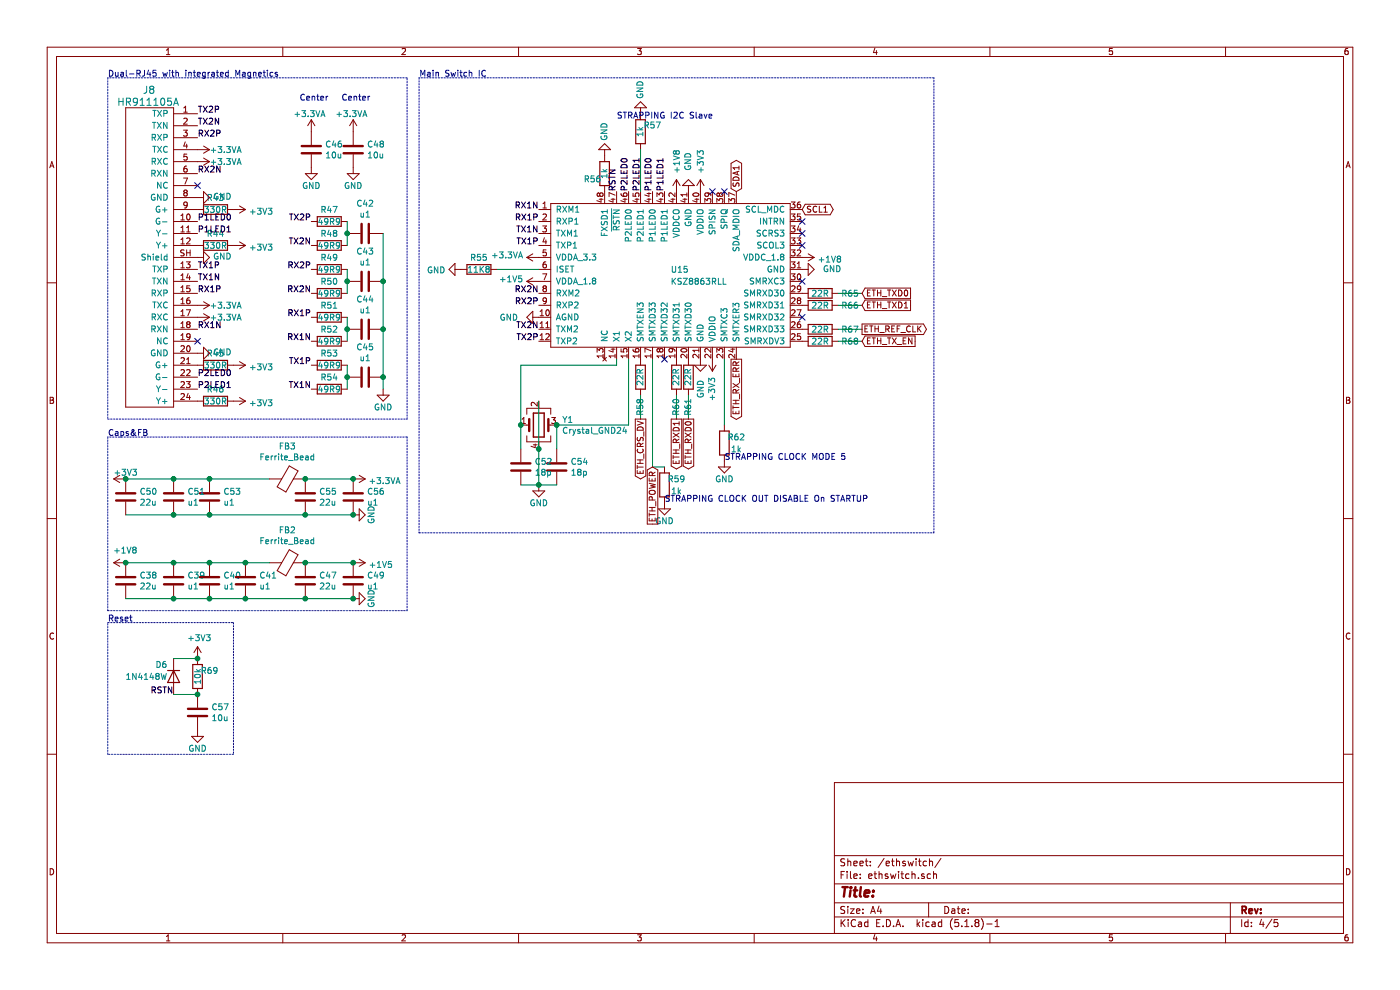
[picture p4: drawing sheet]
EESchema Schematic File Version 4
EELAYER 30 0
EELAYER END
$Descr A4 11693 8268
encoding utf-8
Sheet 4 5
Title ""
Date ""
Rev ""
Comp ""
Comment1 ""
Comment2 ""
Comment3 ""
Comment4 ""
$EndDescr
$Comp
L sensact:HR911105A J8
U 1 1
P 1250 1550
F 0 "J8" H 1200 2350 60  0000 L CNN
F 1 "HR911105A" H 1000 2250 60  0000 L CNN
F 2 "smopla:RJ45_Hanrun_HR911105Ax2" H 1250 1600 60  0001 C CNN
F 3 "" H 1250 1600 60  0001 C CNN
	1    1250 1550
	-1   0    0    -1  
$EndComp
$Comp
L smopla:KSZ8863RLL U?
U 1 1
P 5600 2300
AR Path="/5FA24968" Ref="U?"  Part="1" 
AR Path="/5FA2399C/5FA24968" Ref="U2"  Part="1" 
AR Path="/5F146D6B/5FA24968" Ref="U15"  Part="1" 
F 0 "U15" H 5600 2350 50  0000 L CNN
F 1 "KSZ8863RLL" H 5600 2250 50  0000 L CNN
F 2 "sensact:LQFP-48_7x7mm_P0.5mm_handsolder" H 5600 2300 50  0001 C CNN
F 3 "" H 5600 2300 50  0001 C CNN
	1    5600 2300
	1    0    0    -1  
$EndComp
$Comp
L Device:R R55
U 1 1
P 4000 2250
F 0 "R55" V 3900 2250 50  0000 C CNN
F 1 "11K8" V 4000 2250 50  0000 C CNN
F 2 "Resistor_SMD:R_0805_2012Metric_Pad1.15x1.40mm_HandSolder" V 3930 2250 50  0001 C CNN
F 3 "~" H 4000 2250 50  0001 C CNN
	1    4000 2250
	0    1    1    0   
$EndComp
$Comp
L power:GND #PWR0103
U 1 1
P 3850 2250
F 0 "#PWR0103" H 3850 2000 50  0001 C CNN
F 1 "GND" V 3855 2122 50  0000 R CNN
F 2 "" H 3850 2250 50  0001 C CNN
F 3 "" H 3850 2250 50  0001 C CNN
	1    3850 2250
	0    1    1    0   
$EndComp
Text Label 5250 1600 1    50   ~ 0
P2LED0
Text Label 5350 1600 1    50   ~ 0
P2LED1
Text Label 5450 1600 1    50   ~ 0
P1LED0
Text Label 5550 1600 1    50   ~ 0
P1LED1
Text Label 1650 3250 0    50   ~ 0
P2LED1
Text Label 1650 1850 0    50   ~ 0
P1LED0
Text Label 1650 1950 0    50   ~ 0
P1LED1
Text GLabel 7200 2750 2    50   Output ~ 0
ETH_REF_CLK
Text GLabel 5350 3500 3    50   Output ~ 0
ETH_CRS_DV
Text GLabel 5650 3500 3    50   Output ~ 0
ETH_RXD1
Text GLabel 5750 3500 3    50   Output ~ 0
ETH_RXD0
Text GLabel 7200 2850 2    50   Input ~ 0
ETH_TX_EN
Text GLabel 7200 2550 2    50   Input ~ 0
ETH_TXD1
Text GLabel 7200 2450 2    50   Input ~ 0
ETH_TXD0
Text GLabel 6150 3000 3    50   Output ~ 0
ETH_RX_ERR
Text GLabel 6700 1750 2    50   BiDi ~ 0
SCL1
Text GLabel 6150 1600 1    50   BiDi ~ 0
SDA1
NoConn ~ 6050 1600
NoConn ~ 5950 1600
NoConn ~ 6700 1850
Text GLabel 5450 3900 3    50   Input ~ 0
ETH_POWER
Text Label 1650 3150 0    50   ~ 0
P2LED0
$Comp
L Device:R R43
U 1 1
P 1800 1750
F 0 "R43" V 1700 1750 50  0000 C CNN
F 1 "330R" V 1800 1750 50  0000 C CNN
F 2 "Resistor_SMD:R_0805_2012Metric_Pad1.15x1.40mm_HandSolder" V 1730 1750 50  0001 C CNN
F 3 "~" H 1800 1750 50  0001 C CNN
	1    1800 1750
	0    1    1    0   
$EndComp
$Comp
L Device:R R44
U 1 1
P 1800 2050
F 0 "R44" V 1700 2050 50  0000 C CNN
F 1 "330R" V 1800 2050 50  0000 C CNN
F 2 "Resistor_SMD:R_0805_2012Metric_Pad1.15x1.40mm_HandSolder" V 1730 2050 50  0001 C CNN
F 3 "~" H 1800 2050 50  0001 C CNN
	1    1800 2050
	0    1    1    0   
$EndComp
$Comp
L Device:R R45
U 1 1
P 1800 3050
F 0 "R45" V 1700 3050 50  0000 C CNN
F 1 "330R" V 1800 3050 50  0000 C CNN
F 2 "Resistor_SMD:R_0805_2012Metric_Pad1.15x1.40mm_HandSolder" V 1730 3050 50  0001 C CNN
F 3 "~" H 1800 3050 50  0001 C CNN
	1    1800 3050
	0    1    1    0   
$EndComp
$Comp
L Device:R R46
U 1 1
P 1800 3350
F 0 "R46" V 1700 3350 50  0000 C CNN
F 1 "330R" V 1800 3350 50  0000 C CNN
F 2 "Resistor_SMD:R_0805_2012Metric_Pad1.15x1.40mm_HandSolder" V 1730 3350 50  0001 C CNN
F 3 "~" H 1800 3350 50  0001 C CNN
	1    1800 3350
	0    1    1    0   
$EndComp
$Comp
L power:+3V3 #PWR090
U 1 1
P 1950 1750
F 0 "#PWR090" H 1950 1600 50  0001 C CNN
F 1 "+3V3" V 1965 1878 50  0000 L CNN
F 2 "" H 1950 1750 50  0001 C CNN
F 3 "" H 1950 1750 50  0001 C CNN
	1    1950 1750
	0    1    1    0   
$EndComp
$Comp
L power:+3V3 #PWR091
U 1 1
P 1950 2050
F 0 "#PWR091" H 1950 1900 50  0001 C CNN
F 1 "+3V3" V 1965 2178 50  0000 L CNN
F 2 "" H 1950 2050 50  0001 C CNN
F 3 "" H 1950 2050 50  0001 C CNN
	1    1950 2050
	0    1    1    0   
$EndComp
$Comp
L power:+3V3 #PWR092
U 1 1
P 1950 3050
F 0 "#PWR092" H 1950 2900 50  0001 C CNN
F 1 "+3V3" V 1965 3178 50  0000 L CNN
F 2 "" H 1950 3050 50  0001 C CNN
F 3 "" H 1950 3050 50  0001 C CNN
	1    1950 3050
	0    1    1    0   
$EndComp
$Comp
L power:+3V3 #PWR093
U 1 1
P 1950 3350
F 0 "#PWR093" H 1950 3200 50  0001 C CNN
F 1 "+3V3" V 1965 3478 50  0000 L CNN
F 2 "" H 1950 3350 50  0001 C CNN
F 3 "" H 1950 3350 50  0001 C CNN
	1    1950 3350
	0    1    1    0   
$EndComp
Text Label 1650 2250 0    50   ~ 0
TX1P
Text Label 1650 2350 0    50   ~ 0
TX1N
Text Label 1650 2450 0    50   ~ 0
RX1P
Text Label 1650 2750 0    50   ~ 0
RX1N
$Comp
L Device:C C48
U 1 1
P 2950 1250
F 0 "C48" H 3065 1296 50  0000 L CNN
F 1 "10u" H 3065 1205 50  0000 L CNN
F 2 "Capacitor_SMD:C_0805_2012Metric_Pad1.18x1.45mm_HandSolder" H 2988 1100 50  0001 C CNN
F 3 "~" H 2950 1250 50  0001 C CNN
	1    2950 1250
	1    0    0    -1  
$EndComp
$Comp
L power:GND #PWR098
U 1 1
P 2950 1400
F 0 "#PWR098" H 2950 1150 50  0001 C CNN
F 1 "GND" H 2950 1250 50  0000 C CNN
F 2 "" H 2950 1400 50  0001 C CNN
F 3 "" H 2950 1400 50  0001 C CNN
	1    2950 1400
	1    0    0    -1  
$EndComp
Text Label 1650 950  0    50   ~ 0
TX2P
Text Label 1650 1050 0    50   ~ 0
TX2N
Text Label 1650 1150 0    50   ~ 0
RX2P
Text Label 1650 1450 0    50   ~ 0
RX2N
$Comp
L power:GND #PWR085
U 1 1
P 1650 1650
F 0 "#PWR085" H 1650 1400 50  0001 C CNN
F 1 "GND" V 1655 1522 50  0000 R CNN
F 2 "" H 1650 1650 50  0001 C CNN
F 3 "" H 1650 1650 50  0001 C CNN
	1    1650 1650
	0    -1   -1   0   
$EndComp
$Comp
L power:GND #PWR089
U 1 1
P 1650 2950
F 0 "#PWR089" H 1650 2700 50  0001 C CNN
F 1 "GND" V 1655 2822 50  0000 R CNN
F 2 "" H 1650 2950 50  0001 C CNN
F 3 "" H 1650 2950 50  0001 C CNN
	1    1650 2950
	0    -1   -1   0   
$EndComp
$Comp
L power:GND #PWR086
U 1 1
P 1650 2150
F 0 "#PWR086" H 1650 1900 50  0001 C CNN
F 1 "GND" V 1655 2022 50  0000 R CNN
F 2 "" H 1650 2150 50  0001 C CNN
F 3 "" H 1650 2150 50  0001 C CNN
	1    1650 2150
	0    -1   -1   0   
$EndComp
NoConn ~ 1650 2850
NoConn ~ 1650 1550
Text Notes 2850 850  0    50   ~ 0
Center
$Comp
L Device:R R59
U 1 1
P 5550 4050
F 0 "R59" H 5650 4100 50  0000 C CNN
F 1 "1k" H 5650 4000 50  0000 C CNN
F 2 "Resistor_SMD:R_0805_2012Metric_Pad1.15x1.40mm_HandSolder" V 5480 4050 50  0001 C CNN
F 3 "~" H 5550 4050 50  0001 C CNN
	1    5550 4050
	1    0    0    -1  
$EndComp
$Comp
L power:GND #PWR0110
U 1 1
P 5550 4200
F 0 "#PWR0110" H 5550 3950 50  0001 C CNN
F 1 "GND" H 5550 4050 50  0000 C CNN
F 2 "" H 5550 4200 50  0001 C CNN
F 3 "" H 5550 4200 50  0001 C CNN
	1    5550 4200
	1    0    0    -1  
$EndComp
Wire Wire Line
	5450 3000 5450 3900
Wire Wire Line
	5550 3900 5450 3900
NoConn ~ 5550 3000
$Comp
L Device:C C52
U 1 1
P 4350 3900
F 0 "C52" H 4465 3946 50  0000 L CNN
F 1 "18p" H 4465 3855 50  0000 L CNN
F 2 "Capacitor_SMD:C_0805_2012Metric_Pad1.18x1.45mm_HandSolder" H 4388 3750 50  0001 C CNN
F 3 "~" H 4350 3900 50  0001 C CNN
	1    4350 3900
	1    0    0    -1  
$EndComp
$Comp
L power:GND #PWR0107
U 1 1
P 4500 4050
F 0 "#PWR0107" H 4500 3800 50  0001 C CNN
F 1 "GND" H 4500 3900 50  0000 C CNN
F 2 "" H 4500 4050 50  0001 C CNN
F 3 "" H 4500 4050 50  0001 C CNN
	1    4500 4050
	1    0    0    -1  
$EndComp
Wire Wire Line
	4650 4050 4500 4050
Connection ~ 4500 4050
Wire Wire Line
	4500 4050 4350 4050
$Comp
L Device:C C57
U 1 1
P 1650 5950
F 0 "C57" H 1765 5996 50  0000 L CNN
F 1 "10u" H 1765 5905 50  0000 L CNN
F 2 "Capacitor_SMD:C_0805_2012Metric_Pad1.18x1.45mm_HandSolder" H 1688 5800 50  0001 C CNN
F 3 "~" H 1650 5950 50  0001 C CNN
	1    1650 5950
	1    0    0    -1  
$EndComp
$Comp
L Device:R R69
U 1 1
P 1650 5650
F 0 "R69" H 1750 5700 50  0000 C CNN
F 1 "10k" V 1650 5650 50  0000 C CNN
F 2 "Resistor_SMD:R_0805_2012Metric_Pad1.15x1.40mm_HandSolder" V 1580 5650 50  0001 C CNN
F 3 "~" H 1650 5650 50  0001 C CNN
	1    1650 5650
	1    0    0    -1  
$EndComp
$Comp
L Diode:1N4148W D6
U 1 1
P 1450 5650
F 0 "D6" V 1350 5600 50  0000 R CNN
F 1 "1N4148W" V 1450 5600 50  0000 R CNN
F 2 "Diode_SMD:D_SOD-123" H 1450 5475 50  0001 C CNN
F 3 "https://www.vishay.com/docs/85748/1n4148w.pdf" H 1450 5650 50  0001 C CNN
	1    1450 5650
	0    1    1    0   
$EndComp
$Comp
L power:+3V3 #PWR0123
U 1 1
P 1650 5500
F 0 "#PWR0123" H 1650 5350 50  0001 C CNN
F 1 "+3V3" H 1665 5673 50  0000 C CNN
F 2 "" H 1650 5500 50  0001 C CNN
F 3 "" H 1650 5500 50  0001 C CNN
	1    1650 5500
	1    0    0    -1  
$EndComp
Wire Wire Line
	1650 5500 1450 5500
Connection ~ 1650 5500
Wire Wire Line
	1450 5800 1650 5800
Connection ~ 1650 5800
$Comp
L power:GND #PWR0124
U 1 1
P 1650 6100
F 0 "#PWR0124" H 1650 5850 50  0001 C CNN
F 1 "GND" H 1650 5950 50  0000 C CNN
F 2 "" H 1650 6100 50  0001 C CNN
F 3 "" H 1650 6100 50  0001 C CNN
	1    1650 6100
	1    0    0    -1  
$EndComp
Text Label 1450 5800 2    50   ~ 0
RSTN
Text Label 5150 1600 1    50   ~ 0
RSTN
$Comp
L Device:R R47
U 1 1
P 2750 1850
F 0 "R47" V 2650 1850 50  0000 C CNN
F 1 "49R9" V 2750 1850 50  0000 C CNN
F 2 "Resistor_SMD:R_0805_2012Metric_Pad1.15x1.40mm_HandSolder" V 2680 1850 50  0001 C CNN
F 3 "~" H 2750 1850 50  0001 C CNN
	1    2750 1850
	0    1    1    0   
$EndComp
$Comp
L Device:R R48
U 1 1
P 2750 2050
F 0 "R48" V 2650 2050 50  0000 C CNN
F 1 "49R9" V 2750 2050 50  0000 C CNN
F 2 "Resistor_SMD:R_0805_2012Metric_Pad1.15x1.40mm_HandSolder" V 2680 2050 50  0001 C CNN
F 3 "~" H 2750 2050 50  0001 C CNN
	1    2750 2050
	0    1    1    0   
$EndComp
$Comp
L Device:R R49
U 1 1
P 2750 2250
F 0 "R49" V 2650 2250 50  0000 C CNN
F 1 "49R9" V 2750 2250 50  0000 C CNN
F 2 "Resistor_SMD:R_0805_2012Metric_Pad1.15x1.40mm_HandSolder" V 2680 2250 50  0001 C CNN
F 3 "~" H 2750 2250 50  0001 C CNN
	1    2750 2250
	0    1    1    0   
$EndComp
$Comp
L Device:R R50
U 1 1
P 2750 2450
F 0 "R50" V 2650 2450 50  0000 C CNN
F 1 "49R9" V 2750 2450 50  0000 C CNN
F 2 "Resistor_SMD:R_0805_2012Metric_Pad1.15x1.40mm_HandSolder" V 2680 2450 50  0001 C CNN
F 3 "~" H 2750 2450 50  0001 C CNN
	1    2750 2450
	0    1    1    0   
$EndComp
$Comp
L Device:C C42
U 1 1
P 3050 1950
F 0 "C42" V 2798 1950 50  0000 C CNN
F 1 "u1" V 2889 1950 50  0000 C CNN
F 2 "Capacitor_SMD:C_0805_2012Metric_Pad1.18x1.45mm_HandSolder" H 3088 1800 50  0001 C CNN
F 3 "~" H 3050 1950 50  0001 C CNN
	1    3050 1950
	0    1    1    0   
$EndComp
$Comp
L Device:C C43
U 1 1
P 3050 2350
F 0 "C43" V 2798 2350 50  0000 C CNN
F 1 "u1" V 2889 2350 50  0000 C CNN
F 2 "Capacitor_SMD:C_0805_2012Metric_Pad1.18x1.45mm_HandSolder" H 3088 2200 50  0001 C CNN
F 3 "~" H 3050 2350 50  0001 C CNN
	1    3050 2350
	0    1    1    0   
$EndComp
$Comp
L power:GND #PWR094
U 1 1
P 3200 3250
F 0 "#PWR094" H 3200 3000 50  0001 C CNN
F 1 "GND" H 3200 3100 50  0000 C CNN
F 2 "" H 3200 3250 50  0001 C CNN
F 3 "" H 3200 3250 50  0001 C CNN
	1    3200 3250
	1    0    0    -1  
$EndComp
Wire Wire Line
	3200 1950 3200 2350
Connection ~ 3200 2350
Wire Wire Line
	2900 1850 2900 1950
Connection ~ 2900 1950
Wire Wire Line
	2900 1950 2900 2050
Wire Wire Line
	2900 2250 2900 2350
Connection ~ 2900 2350
Wire Wire Line
	2900 2350 2900 2450
$Comp
L Device:R R51
U 1 1
P 2750 2650
F 0 "R51" V 2650 2650 50  0000 C CNN
F 1 "49R9" V 2750 2650 50  0000 C CNN
F 2 "Resistor_SMD:R_0805_2012Metric_Pad1.15x1.40mm_HandSolder" V 2680 2650 50  0001 C CNN
F 3 "~" H 2750 2650 50  0001 C CNN
	1    2750 2650
	0    1    1    0   
$EndComp
$Comp
L Device:R R52
U 1 1
P 2750 2850
F 0 "R52" V 2650 2850 50  0000 C CNN
F 1 "49R9" V 2750 2850 50  0000 C CNN
F 2 "Resistor_SMD:R_0805_2012Metric_Pad1.15x1.40mm_HandSolder" V 2680 2850 50  0001 C CNN
F 3 "~" H 2750 2850 50  0001 C CNN
	1    2750 2850
	0    1    1    0   
$EndComp
$Comp
L Device:R R53
U 1 1
P 2750 3050
F 0 "R53" V 2650 3050 50  0000 C CNN
F 1 "49R9" V 2750 3050 50  0000 C CNN
F 2 "Resistor_SMD:R_0805_2012Metric_Pad1.15x1.40mm_HandSolder" V 2680 3050 50  0001 C CNN
F 3 "~" H 2750 3050 50  0001 C CNN
	1    2750 3050
	0    1    1    0   
$EndComp
$Comp
L Device:R R54
U 1 1
P 2750 3250
F 0 "R54" V 2650 3250 50  0000 C CNN
F 1 "49R9" V 2750 3250 50  0000 C CNN
F 2 "Resistor_SMD:R_0805_2012Metric_Pad1.15x1.40mm_HandSolder" V 2680 3250 50  0001 C CNN
F 3 "~" H 2750 3250 50  0001 C CNN
	1    2750 3250
	0    1    1    0   
$EndComp
$Comp
L Device:C C44
U 1 1
P 3050 2750
F 0 "C44" V 2798 2750 50  0000 C CNN
F 1 "u1" V 2889 2750 50  0000 C CNN
F 2 "Capacitor_SMD:C_0805_2012Metric_Pad1.18x1.45mm_HandSolder" H 3088 2600 50  0001 C CNN
F 3 "~" H 3050 2750 50  0001 C CNN
	1    3050 2750
	0    1    1    0   
$EndComp
$Comp
L Device:C C45
U 1 1
P 3050 3150
F 0 "C45" V 2798 3150 50  0000 C CNN
F 1 "u1" V 2889 3150 50  0000 C CNN
F 2 "Capacitor_SMD:C_0805_2012Metric_Pad1.18x1.45mm_HandSolder" H 3088 3000 50  0001 C CNN
F 3 "~" H 3050 3150 50  0001 C CNN
	1    3050 3150
	0    1    1    0   
$EndComp
Wire Wire Line
	3200 2750 3200 3150
Connection ~ 3200 3150
Wire Wire Line
	3200 3150 3200 3250
Wire Wire Line
	2900 2650 2900 2750
Connection ~ 2900 2750
Wire Wire Line
	2900 2750 2900 2850
Wire Wire Line
	2900 3050 2900 3150
Connection ~ 2900 3150
Wire Wire Line
	2900 3150 2900 3250
Wire Wire Line
	3200 2350 3200 2750
Connection ~ 3200 2750
Text Label 2600 1850 2    50   ~ 0
TX2P
Text Label 2600 2050 2    50   ~ 0
TX2N
Text Label 2600 2250 2    50   ~ 0
RX2P
Text Label 2600 2450 2    50   ~ 0
RX2N
Text Label 2600 3050 2    50   ~ 0
TX1P
Text Label 2600 3250 2    50   ~ 0
TX1N
Text Label 2600 2650 2    50   ~ 0
RX1P
Text Label 2600 2850 2    50   ~ 0
RX1N
$Comp
L power:+3.3VA #PWR0104
U 1 1
P 4500 2150
F 0 "#PWR0104" H 4500 2000 50  0001 C CNN
F 1 "+3.3VA" V 4515 2277 50  0000 L CNN
F 2 "" H 4500 2150 50  0001 C CNN
F 3 "" H 4500 2150 50  0001 C CNN
	1    4500 2150
	0    -1   -1   0   
$EndComp
Wire Wire Line
	4500 2250 4150 2250
$Comp
L power:+1V8 #PWR0120
U 1 1
P 6700 2150
F 0 "#PWR0120" H 6700 2000 50  0001 C CNN
F 1 "+1V8" V 6715 2278 50  0000 L CNN
F 2 "" H 6700 2150 50  0001 C CNN
F 3 "" H 6700 2150 50  0001 C CNN
	1    6700 2150
	0    1    1    0   
$EndComp
$Comp
L power:+1V5 #PWR0105
U 1 1
P 4500 2350
F 0 "#PWR0105" H 4500 2200 50  0001 C CNN
F 1 "+1V5" V 4515 2478 50  0000 L CNN
F 2 "" H 4500 2350 50  0001 C CNN
F 3 "" H 4500 2350 50  0001 C CNN
	1    4500 2350
	0    -1   -1   0   
$EndComp
$Comp
L power:+3V3 #PWR0117
U 1 1
P 5950 3000
F 0 "#PWR0117" H 5950 2850 50  0001 C CNN
F 1 "+3V3" V 5950 3250 50  0000 C CNN
F 2 "" H 5950 3000 50  0001 C CNN
F 3 "" H 5950 3000 50  0001 C CNN
	1    5950 3000
	-1   0    0    1   
$EndComp
$Comp
L power:+3V3 #PWR0115
U 1 1
P 5850 1600
F 0 "#PWR0115" H 5850 1450 50  0001 C CNN
F 1 "+3V3" V 5850 1850 50  0000 C CNN
F 2 "" H 5850 1600 50  0001 C CNN
F 3 "" H 5850 1600 50  0001 C CNN
	1    5850 1600
	1    0    0    -1  
$EndComp
$Comp
L power:GND #PWR0114
U 1 1
P 5750 1600
F 0 "#PWR0114" H 5750 1350 50  0001 C CNN
F 1 "GND" V 5750 1350 50  0000 C CNN
F 2 "" H 5750 1600 50  0001 C CNN
F 3 "" H 5750 1600 50  0001 C CNN
	1    5750 1600
	-1   0    0    1   
$EndComp
$Comp
L Device:R R56
U 1 1
P 5050 1450
F 0 "R56" H 5150 1500 50  0000 C CNN
F 1 "1k" V 5050 1450 50  0000 C CNN
F 2 "Resistor_SMD:R_0805_2012Metric_Pad1.15x1.40mm_HandSolder" V 4980 1450 50  0001 C CNN
F 3 "~" H 5050 1450 50  0001 C CNN
	1    5050 1450
	-1   0    0    1   
$EndComp
$Comp
L power:GND #PWR0108
U 1 1
P 5050 1300
F 0 "#PWR0108" H 5050 1050 50  0001 C CNN
F 1 "GND" V 5050 1100 50  0000 C CNN
F 2 "" H 5050 1300 50  0001 C CNN
F 3 "" H 5050 1300 50  0001 C CNN
	1    5050 1300
	-1   0    0    1   
$EndComp
$Comp
L Device:C C55
U 1 1
P 2550 4150
F 0 "C55" H 2665 4196 50  0000 L CNN
F 1 "22u" H 2665 4105 50  0000 L CNN
F 2 "Capacitor_SMD:C_0805_2012Metric_Pad1.18x1.45mm_HandSolder" H 2588 4000 50  0001 C CNN
F 3 "~" H 2550 4150 50  0001 C CNN
	1    2550 4150
	1    0    0    -1  
$EndComp
$Comp
L Device:C C56
U 1 1
P 2950 4150
F 0 "C56" H 3065 4196 50  0000 L CNN
F 1 "u1" H 3065 4105 50  0000 L CNN
F 2 "Capacitor_SMD:C_0805_2012Metric_Pad1.18x1.45mm_HandSolder" H 2988 4000 50  0001 C CNN
F 3 "~" H 2950 4150 50  0001 C CNN
	1    2950 4150
	1    0    0    -1  
$EndComp
$Comp
L power:+3.3VA #PWR0112
U 1 1
P 2950 4000
F 0 "#PWR0112" H 2950 3850 50  0001 C CNN
F 1 "+3.3VA" V 2965 4127 50  0000 L CNN
F 2 "" H 2950 4000 50  0001 C CNN
F 3 "" H 2950 4000 50  0001 C CNN
	1    2950 4000
	0    1    1    0   
$EndComp
Wire Wire Line
	2950 4000 2550 4000
Connection ~ 2950 4000
Wire Wire Line
	2550 4300 2950 4300
$Comp
L Device:C C47
U 1 1
P 2550 4850
F 0 "C47" H 2665 4896 50  0000 L CNN
F 1 "22u" H 2665 4805 50  0000 L CNN
F 2 "Capacitor_SMD:C_0805_2012Metric_Pad1.18x1.45mm_HandSolder" H 2588 4700 50  0001 C CNN
F 3 "~" H 2550 4850 50  0001 C CNN
	1    2550 4850
	1    0    0    -1  
$EndComp
$Comp
L Device:C C49
U 1 1
P 2950 4850
F 0 "C49" H 3065 4896 50  0000 L CNN
F 1 "u1" H 3065 4805 50  0000 L CNN
F 2 "Capacitor_SMD:C_0805_2012Metric_Pad1.18x1.45mm_HandSolder" H 2988 4700 50  0001 C CNN
F 3 "~" H 2950 4850 50  0001 C CNN
	1    2950 4850
	1    0    0    -1  
$EndComp
Wire Wire Line
	2950 4700 2550 4700
Wire Wire Line
	2550 5000 2950 5000
$Comp
L power:+1V8 #PWR082
U 1 1
P 1050 4700
F 0 "#PWR082" H 1050 4550 50  0001 C CNN
F 1 "+1V8" V 1150 4600 50  0000 L CNN
F 2 "" H 1050 4700 50  0001 C CNN
F 3 "" H 1050 4700 50  0001 C CNN
	1    1050 4700
	0    -1   -1   0   
$EndComp
Connection ~ 2950 4700
$Comp
L Device:Ferrite_Bead FB3
U 1 1
P 2400 4000
F 0 "FB3" V 2126 4000 50  0000 C CNN
F 1 "Ferrite_Bead" V 2217 4000 50  0000 C CNN
F 2 "Inductor_SMD:L_0805_2012Metric_Pad1.15x1.40mm_HandSolder" V 2330 4000 50  0001 C CNN
F 3 "~" H 2400 4000 50  0001 C CNN
	1    2400 4000
	0    1    1    0   
$EndComp
Connection ~ 2550 4000
$Comp
L Device:Ferrite_Bead FB2
U 1 1
P 2400 4700
F 0 "FB2" V 2126 4700 50  0000 C CNN
F 1 "Ferrite_Bead" V 2217 4700 50  0000 C CNN
F 2 "Inductor_SMD:L_0805_2012Metric_Pad1.15x1.40mm_HandSolder" V 2330 4700 50  0001 C CNN
F 3 "~" H 2400 4700 50  0001 C CNN
	1    2400 4700
	0    1    1    0   
$EndComp
Connection ~ 2550 4700
$Comp
L Device:C C50
U 1 1
P 1050 4150
F 0 "C50" H 1165 4196 50  0000 L CNN
F 1 "22u" H 1165 4105 50  0000 L CNN
F 2 "Capacitor_SMD:C_0805_2012Metric_Pad1.18x1.45mm_HandSolder" H 1088 4000 50  0001 C CNN
F 3 "~" H 1050 4150 50  0001 C CNN
	1    1050 4150
	1    0    0    -1  
$EndComp
$Comp
L Device:C C51
U 1 1
P 1450 4150
F 0 "C51" H 1565 4196 50  0000 L CNN
F 1 "u1" H 1565 4105 50  0000 L CNN
F 2 "Capacitor_SMD:C_0805_2012Metric_Pad1.18x1.45mm_HandSolder" H 1488 4000 50  0001 C CNN
F 3 "~" H 1450 4150 50  0001 C CNN
	1    1450 4150
	1    0    0    -1  
$EndComp
Wire Wire Line
	1450 4000 1050 4000
Wire Wire Line
	1050 4300 1450 4300
$Comp
L Device:C C53
U 1 1
P 1750 4150
F 0 "C53" H 1865 4196 50  0000 L CNN
F 1 "u1" H 1865 4105 50  0000 L CNN
F 2 "Capacitor_SMD:C_0805_2012Metric_Pad1.18x1.45mm_HandSolder" H 1788 4000 50  0001 C CNN
F 3 "~" H 1750 4150 50  0001 C CNN
	1    1750 4150
	1    0    0    -1  
$EndComp
Connection ~ 1450 4000
Connection ~ 1750 4000
Wire Wire Line
	1750 4000 1450 4000
Connection ~ 1450 4300
Connection ~ 1750 4300
Wire Wire Line
	1750 4300 1450 4300
Connection ~ 2550 4300
$Comp
L Device:C C38
U 1 1
P 1050 4850
F 0 "C38" H 1165 4896 50  0000 L CNN
F 1 "22u" H 1165 4805 50  0000 L CNN
F 2 "Capacitor_SMD:C_0805_2012Metric_Pad1.18x1.45mm_HandSolder" H 1088 4700 50  0001 C CNN
F 3 "~" H 1050 4850 50  0001 C CNN
	1    1050 4850
	1    0    0    -1  
$EndComp
$Comp
L Device:C C39
U 1 1
P 1450 4850
F 0 "C39" H 1565 4896 50  0000 L CNN
F 1 "u1" H 1565 4805 50  0000 L CNN
F 2 "Capacitor_SMD:C_0805_2012Metric_Pad1.18x1.45mm_HandSolder" H 1488 4700 50  0001 C CNN
F 3 "~" H 1450 4850 50  0001 C CNN
	1    1450 4850
	1    0    0    -1  
$EndComp
Wire Wire Line
	1450 4700 1050 4700
Wire Wire Line
	1050 5000 1450 5000
$Comp
L Device:C C40
U 1 1
P 1750 4850
F 0 "C40" H 1865 4896 50  0000 L CNN
F 1 "u1" H 1865 4805 50  0000 L CNN
F 2 "Capacitor_SMD:C_0805_2012Metric_Pad1.18x1.45mm_HandSolder" H 1788 4700 50  0001 C CNN
F 3 "~" H 1750 4850 50  0001 C CNN
	1    1750 4850
	1    0    0    -1  
$EndComp
$Comp
L Device:C C41
U 1 1
P 2050 4850
F 0 "C41" H 2165 4896 50  0000 L CNN
F 1 "u1" H 2165 4805 50  0000 L CNN
F 2 "Capacitor_SMD:C_0805_2012Metric_Pad1.18x1.45mm_HandSolder" H 2088 4700 50  0001 C CNN
F 3 "~" H 2050 4850 50  0001 C CNN
	1    2050 4850
	1    0    0    -1  
$EndComp
Wire Wire Line
	2050 4700 1750 4700
Connection ~ 1450 4700
Connection ~ 1750 4700
Wire Wire Line
	1750 4700 1450 4700
Wire Wire Line
	2050 5000 1750 5000
Connection ~ 1450 5000
Connection ~ 1750 5000
Wire Wire Line
	1750 5000 1450 5000
Wire Wire Line
	2250 4700 2050 4700
Connection ~ 2050 4700
Wire Wire Line
	2550 5000 2050 5000
Connection ~ 2050 5000
Connection ~ 2550 5000
Wire Wire Line
	1750 4000 2250 4000
Wire Wire Line
	1750 4300 2550 4300
$Comp
L power:+3V3 #PWR0102
U 1 1
P 1050 4000
F 0 "#PWR0102" H 1050 3850 50  0001 C CNN
F 1 "+3V3" V 1100 4000 50  0000 C CNN
F 2 "" H 1050 4000 50  0001 C CNN
F 3 "" H 1050 4000 50  0001 C CNN
	1    1050 4000
	0    -1   -1   0   
$EndComp
Connection ~ 1050 4000
$Comp
L power:+1V8 #PWR0111
U 1 1
P 5650 1600
F 0 "#PWR0111" H 5650 1450 50  0001 C CNN
F 1 "+1V8" V 5650 1850 50  0000 C CNN
F 2 "" H 5650 1600 50  0001 C CNN
F 3 "" H 5650 1600 50  0001 C CNN
	1    5650 1600
	1    0    0    -1  
$EndComp
$Comp
L power:+1V5 #PWR099
U 1 1
P 2950 4700
F 0 "#PWR099" H 2950 4550 50  0001 C CNN
F 1 "+1V5" V 2965 4828 50  0000 L CNN
F 2 "" H 2950 4700 50  0001 C CNN
F 3 "" H 2950 4700 50  0001 C CNN
	1    2950 4700
	0    1    1    0   
$EndComp
Connection ~ 1050 4700
Text Label 4500 1750 2    50   ~ 0
RX1N
Text Label 4500 1850 2    50   ~ 0
RX1P
Text Label 4500 1950 2    50   ~ 0
TX1N
Text Label 4500 2050 2    50   ~ 0
TX1P
Text Label 4500 2450 2    50   ~ 0
RX2N
Text Label 4500 2850 2    50   ~ 0
TX2P
Text Label 4500 2750 2    50   ~ 0
TX2N
Text Label 4500 2550 2    50   ~ 0
RX2P
$Comp
L power:GND #PWR0121
U 1 1
P 6700 2250
F 0 "#PWR0121" H 6700 2000 50  0001 C CNN
F 1 "GND" V 6700 2000 50  0000 C CNN
F 2 "" H 6700 2250 50  0001 C CNN
F 3 "" H 6700 2250 50  0001 C CNN
	1    6700 2250
	0    -1   -1   0   
$EndComp
$Comp
L power:GND #PWR0116
U 1 1
P 5850 3000
F 0 "#PWR0116" H 5850 2750 50  0001 C CNN
F 1 "GND" V 5850 2750 50  0000 C CNN
F 2 "" H 5850 3000 50  0001 C CNN
F 3 "" H 5850 3000 50  0001 C CNN
	1    5850 3000
	1    0    0    -1  
$EndComp
$Comp
L power:GND #PWR0106
U 1 1
P 4500 2650
F 0 "#PWR0106" H 4500 2400 50  0001 C CNN
F 1 "GND" V 4500 2400 50  0000 C CNN
F 2 "" H 4500 2650 50  0001 C CNN
F 3 "" H 4500 2650 50  0001 C CNN
	1    4500 2650
	0    1    1    0   
$EndComp
$Comp
L power:GND #PWR0113
U 1 1
P 2950 4300
F 0 "#PWR0113" H 2950 4050 50  0001 C CNN
F 1 "GND" H 2950 4150 50  0000 C CNN
F 2 "" H 2950 4300 50  0001 C CNN
F 3 "" H 2950 4300 50  0001 C CNN
	1    2950 4300
	0    -1   -1   0   
$EndComp
Connection ~ 2950 4300
$Comp
L power:GND #PWR0100
U 1 1
P 2950 5000
F 0 "#PWR0100" H 2950 4750 50  0001 C CNN
F 1 "GND" H 2950 4850 50  0000 C CNN
F 2 "" H 2950 5000 50  0001 C CNN
F 3 "" H 2950 5000 50  0001 C CNN
	1    2950 5000
	0    -1   -1   0   
$EndComp
Connection ~ 2950 5000
$Comp
L power:+3.3VA #PWR097
U 1 1
P 2950 1100
F 0 "#PWR097" H 2950 950 50  0001 C CNN
F 1 "+3.3VA" H 2800 1250 50  0000 L CNN
F 2 "" H 2950 1100 50  0001 C CNN
F 3 "" H 2950 1100 50  0001 C CNN
	1    2950 1100
	1    0    0    -1  
$EndComp
$Comp
L Device:C C46
U 1 1
P 2600 1250
F 0 "C46" H 2715 1296 50  0000 L CNN
F 1 "10u" H 2715 1205 50  0000 L CNN
F 2 "Capacitor_SMD:C_0805_2012Metric_Pad1.18x1.45mm_HandSolder" H 2638 1100 50  0001 C CNN
F 3 "~" H 2600 1250 50  0001 C CNN
	1    2600 1250
	1    0    0    -1  
$EndComp
$Comp
L power:GND #PWR096
U 1 1
P 2600 1400
F 0 "#PWR096" H 2600 1150 50  0001 C CNN
F 1 "GND" H 2600 1250 50  0000 C CNN
F 2 "" H 2600 1400 50  0001 C CNN
F 3 "" H 2600 1400 50  0001 C CNN
	1    2600 1400
	1    0    0    -1  
$EndComp
$Comp
L power:+3.3VA #PWR095
U 1 1
P 2600 1100
F 0 "#PWR095" H 2600 950 50  0001 C CNN
F 1 "+3.3VA" H 2450 1250 50  0000 L CNN
F 2 "" H 2600 1100 50  0001 C CNN
F 3 "" H 2600 1100 50  0001 C CNN
	1    2600 1100
	1    0    0    -1  
$EndComp
$Comp
L power:+3.3VA #PWR083
U 1 1
P 1650 1250
F 0 "#PWR083" H 1650 1100 50  0001 C CNN
F 1 "+3.3VA" V 1650 1350 50  0000 L CNN
F 2 "" H 1650 1250 50  0001 C CNN
F 3 "" H 1650 1250 50  0001 C CNN
	1    1650 1250
	0    1    1    0   
$EndComp
$Comp
L power:+3.3VA #PWR084
U 1 1
P 1650 1350
F 0 "#PWR084" H 1650 1200 50  0001 C CNN
F 1 "+3.3VA" V 1650 1450 50  0000 L CNN
F 2 "" H 1650 1350 50  0001 C CNN
F 3 "" H 1650 1350 50  0001 C CNN
	1    1650 1350
	0    1    1    0   
$EndComp
$Comp
L power:+3.3VA #PWR087
U 1 1
P 1650 2550
F 0 "#PWR087" H 1650 2400 50  0001 C CNN
F 1 "+3.3VA" V 1650 2650 50  0000 L CNN
F 2 "" H 1650 2550 50  0001 C CNN
F 3 "" H 1650 2550 50  0001 C CNN
	1    1650 2550
	0    1    1    0   
$EndComp
$Comp
L power:+3.3VA #PWR088
U 1 1
P 1650 2650
F 0 "#PWR088" H 1650 2500 50  0001 C CNN
F 1 "+3.3VA" V 1650 2750 50  0000 L CNN
F 2 "" H 1650 2650 50  0001 C CNN
F 3 "" H 1650 2650 50  0001 C CNN
	1    1650 2650
	0    1    1    0   
$EndComp
Wire Wire Line
	5150 3000 5150 3050
$Comp
L Device:R R62
U 1 1
P 6050 3700
F 0 "R62" H 6150 3750 50  0000 C CNN
F 1 "1k" H 6150 3650 50  0000 C CNN
F 2 "Resistor_SMD:R_0805_2012Metric_Pad1.15x1.40mm_HandSolder" V 5980 3700 50  0001 C CNN
F 3 "~" H 6050 3700 50  0001 C CNN
	1    6050 3700
	1    0    0    -1  
$EndComp
$Comp
L power:GND #PWR0118
U 1 1
P 6050 3850
F 0 "#PWR0118" H 6050 3600 50  0001 C CNN
F 1 "GND" H 6050 3700 50  0000 C CNN
F 2 "" H 6050 3850 50  0001 C CNN
F 3 "" H 6050 3850 50  0001 C CNN
	1    6050 3850
	1    0    0    -1  
$EndComp
Wire Wire Line
	6050 3550 6050 3000
$Comp
L Device:R R66
U 1 1
P 6850 2550
F 0 "R66" V 6850 2800 50  0000 C CNN
F 1 "22R" V 6850 2550 50  0000 C CNN
F 2 "Resistor_SMD:R_0805_2012Metric_Pad1.15x1.40mm_HandSolder" V 6780 2550 50  0001 C CNN
F 3 "~" H 6850 2550 50  0001 C CNN
	1    6850 2550
	0    1    1    0   
$EndComp
Wire Wire Line
	7000 2550 7200 2550
$Comp
L Device:R R65
U 1 1
P 6850 2450
F 0 "R65" V 6850 2700 50  0000 C CNN
F 1 "22R" V 6850 2450 50  0000 C CNN
F 2 "Resistor_SMD:R_0805_2012Metric_Pad1.15x1.40mm_HandSolder" V 6780 2450 50  0001 C CNN
F 3 "~" H 6850 2450 50  0001 C CNN
	1    6850 2450
	0    1    1    0   
$EndComp
Wire Wire Line
	7200 2450 7000 2450
$Comp
L Device:R R68
U 1 1
P 6850 2850
F 0 "R68" V 6850 3100 50  0000 C CNN
F 1 "22R" V 6850 2850 50  0000 C CNN
F 2 "Resistor_SMD:R_0805_2012Metric_Pad1.15x1.40mm_HandSolder" V 6780 2850 50  0001 C CNN
F 3 "~" H 6850 2850 50  0001 C CNN
	1    6850 2850
	0    1    1    0   
$EndComp
Wire Wire Line
	7200 2850 7000 2850
$Comp
L Device:R R67
U 1 1
P 6850 2750
F 0 "R67" V 6850 3000 50  0000 C CNN
F 1 "22R" V 6850 2750 50  0000 C CNN
F 2 "Resistor_SMD:R_0805_2012Metric_Pad1.15x1.40mm_HandSolder" V 6780 2750 50  0001 C CNN
F 3 "~" H 6850 2750 50  0001 C CNN
	1    6850 2750
	0    1    1    0   
$EndComp
Wire Wire Line
	7200 2750 7000 2750
$Comp
L Device:R R60
U 1 1
P 5650 3150
F 0 "R60" V 5650 3400 50  0000 C CNN
F 1 "22R" V 5650 3150 50  0000 C CNN
F 2 "Resistor_SMD:R_0805_2012Metric_Pad1.15x1.40mm_HandSolder" V 5580 3150 50  0001 C CNN
F 3 "~" H 5650 3150 50  0001 C CNN
	1    5650 3150
	-1   0    0    1   
$EndComp
$Comp
L Device:R R61
U 1 1
P 5750 3150
F 0 "R61" V 5750 3400 50  0000 C CNN
F 1 "22R" V 5750 3150 50  0000 C CNN
F 2 "Resistor_SMD:R_0805_2012Metric_Pad1.15x1.40mm_HandSolder" V 5680 3150 50  0001 C CNN
F 3 "~" H 5750 3150 50  0001 C CNN
	1    5750 3150
	-1   0    0    1   
$EndComp
$Comp
L Device:R R58
U 1 1
P 5350 3150
F 0 "R58" V 5350 3400 50  0000 C CNN
F 1 "22R" V 5350 3150 50  0000 C CNN
F 2 "Resistor_SMD:R_0805_2012Metric_Pad1.15x1.40mm_HandSolder" V 5280 3150 50  0001 C CNN
F 3 "~" H 5350 3150 50  0001 C CNN
	1    5350 3150
	-1   0    0    1   
$EndComp
Wire Wire Line
	5750 3500 5750 3300
Wire Wire Line
	5650 3500 5650 3300
Wire Wire Line
	5350 3500 5350 3300
NoConn ~ 6700 2650
NoConn ~ 6700 2350
NoConn ~ 6700 2050
NoConn ~ 6700 1950
Text Notes 5150 1000 0    50   ~ 0
STRAPPING I2C Slave
Text Notes 5550 4200 0    50   ~ 0
STRAPPING CLOCK OUT DISABLE On STARTUP\n
Text Notes 6050 3850 0    50   ~ 0
STRAPPING CLOCK MODE 5
Text Notes 2500 850  0    50   ~ 0
Center
Wire Wire Line
	5350 1600 5350 1250
$Comp
L power:GND #PWR0109
U 1 1
P 5350 950
F 0 "#PWR0109" H 5350 700 50  0001 C CNN
F 1 "GND" V 5350 750 50  0000 C CNN
F 2 "" H 5350 950 50  0001 C CNN
F 3 "" H 5350 950 50  0001 C CNN
	1    5350 950 
	-1   0    0    1   
$EndComp
$Comp
L Device:R R57
U 1 1
P 5350 1100
F 0 "R57" H 5250 1050 50  0000 C CNN
F 1 "1k" V 5350 1100 50  0000 C CNN
F 2 "Resistor_SMD:R_0805_2012Metric_Pad1.15x1.40mm_HandSolder" V 5280 1100 50  0001 C CNN
F 3 "~" H 5350 1100 50  0001 C CNN
	1    5350 1100
	-1   0    0    1   
$EndComp
$Comp
L Device:C C54
U 1 1
P 4650 3900
F 0 "C54" H 4765 3946 50  0000 L CNN
F 1 "18p" H 4765 3855 50  0000 L CNN
F 2 "Capacitor_SMD:C_0805_2012Metric_Pad1.18x1.45mm_HandSolder" H 4688 3750 50  0001 C CNN
F 3 "~" H 4650 3900 50  0001 C CNN
	1    4650 3900
	1    0    0    -1  
$EndComp
$Comp
L Device:Crystal_GND24 Y1
U 1 1
P 4500 3550
F 0 "Y1" H 4694 3596 50  0000 L CNN
F 1 "Crystal_GND24" H 4694 3505 50  0000 L CNN
F 2 "" H 4500 3550 50  0001 C CNN
F 3 "~" H 4500 3550 50  0001 C CNN
	1    4500 3550
	1    0    0    -1  
$EndComp
Wire Wire Line
	4650 3550 4650 3750
Wire Wire Line
	4350 3550 4350 3750
Wire Wire Line
	4350 3050 4350 3550
Wire Wire Line
	4350 3050 5150 3050
Connection ~ 4350 3550
Wire Wire Line
	4650 3550 5250 3550
Connection ~ 4650 3550
Wire Wire Line
	5250 3550 5250 3000
Wire Wire Line
	4500 4050 4500 3750
Wire Wire Line
	4500 3350 4500 3750
Connection ~ 4500 3750
Wire Notes Line
	900  650  900  3500
Wire Notes Line
	900  3500 3400 3500
Wire Notes Line
	3400 3500 3400 650 
Wire Notes Line
	3400 650  900  650 
Text Notes 900  650  0    50   ~ 0
Dual-RJ45 with integrated Magnetics
Wire Notes Line
	900  5100 3400 5100
Wire Notes Line
	3400 5100 3400 3650
Wire Notes Line
	3400 3650 900  3650
Wire Notes Line
	900  3650 900  5100
Text Notes 900  3650 0    50   ~ 0
Caps&FB
Wire Notes Line
	900  5200 1950 5200
Wire Notes Line
	1950 5200 1950 6300
Wire Notes Line
	1950 6300 900  6300
Wire Notes Line
	900  6300 900  5200
Text Notes 900  5200 0    50   ~ 0
Reset
Wire Notes Line
	7800 4450 7800 650 
Wire Notes Line
	7800 650  3500 650 
Wire Notes Line
	3500 650  3500 4450
Wire Notes Line
	3500 4450 7800 4450
Text Notes 3500 650  0    50   ~ 0
Main Switch IC
$EndSCHEMATC
